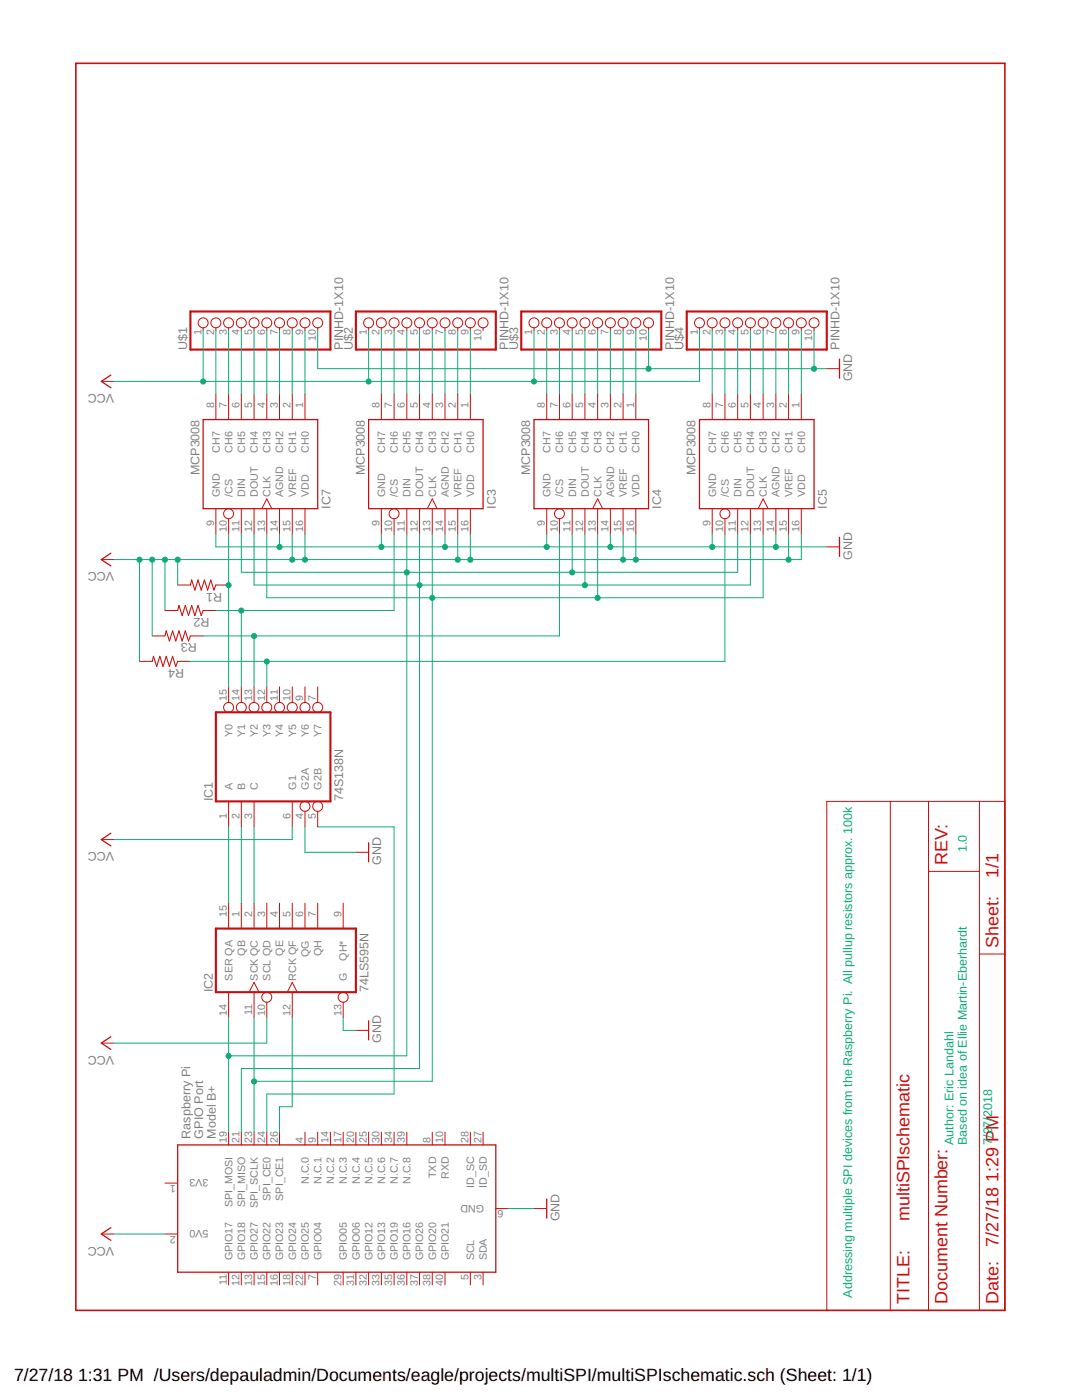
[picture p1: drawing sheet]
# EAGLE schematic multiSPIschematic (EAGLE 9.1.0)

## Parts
IC1  74S138N  [DIL16]
IC2  74LS595N  [DIL16]
IC3  MCP3008  [DIL16]
IC4  MCP3008  [DIL16]
IC5  MCP3008  [DIL16]
IC7  MCP3008  [DIL16]
R1  R-US_0207/10  [0207/10]
R2  R-US_0207/10  [0207/10]
R3  R-US_0207/10  [0207/10]
R4  R-US_0207/10  [0207/10]
U$1  PINHD-1X10  [1X10-BIG]
U$2  PINHD-1X10  [1X10-BIG]
U$3  PINHD-1X10  [1X10-BIG]
U$4  PINHD-1X10  [1X10-BIG]
X1  RASPI_GPIO_B+_BOX  [RASPI_GPIO_B+_BOX]

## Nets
GND: IC1.4(G2A) IC2.13(G) IC3.9(GND) IC3.14(AGND) IC4.9(GND) IC4.14(AGND) IC5.9(GND) IC5.14(AGND) IC7.9(GND) IC7.14(AGND) U$1.10 U$3.10 U$4.10 X1.6(GND)
N$1: IC1.1(A) IC2.15(QA)
N$2: IC1.2(B) IC2.1(QB)
N$3: IC1.3(C) IC2.2(QC)
N$4: IC2.11(SCK) IC3.13(CLK) IC4.13(CLK) IC5.13(CLK) IC7.13(CLK) X1.23(SPI_SCLK)
N$5: IC3.12(DOUT) IC4.12(DOUT) IC5.12(DOUT) IC7.12(DOUT) X1.21(SPI_MISO)
N$6: IC1.15(Y0) IC7.10(/CS) R1.1
N$7: IC2.14(SER) IC3.11(DIN) IC4.11(DIN) IC5.11(DIN) IC7.11(DIN) X1.19(SPI_MOSI)
N$8: IC1.13(Y2) IC4.10(/CS) R3.1
N$9: IC1.14(Y1) IC3.10(/CS) R2.1
N$10: IC1.12(Y3) IC5.10(/CS) R4.1
N$11: IC2.12(RCK) X1.26(SPI_CE1)
N$12: IC7.8(CH7) U$1.2
N$13: IC7.7(CH6) U$1.3
N$14: IC7.6(CH5) U$1.4
N$15: IC1.5(G2B) X1.24(SPI_CE0)
N$16: IC7.5(CH4) U$1.5
N$17: IC7.4(CH3) U$1.6
N$18: IC7.3(CH2) U$1.7
N$19: IC7.2(CH1) U$1.8
N$20: IC7.1(CH0) U$1.9
N$21: IC3.8(CH7) U$2.2
N$22: IC3.7(CH6) U$2.3
N$23: IC3.6(CH5) U$2.4
N$24: IC3.5(CH4) U$2.5
N$25: IC3.4(CH3) U$2.6
N$26: IC3.3(CH2) U$2.7
N$27: IC3.2(CH1) U$2.8
N$28: IC3.1(CH0) U$2.9
N$29: IC4.1(CH0) U$3.9
N$30: IC4.2(CH1) U$3.8
N$31: IC4.3(CH2) U$3.7
N$32: IC4.4(CH3) U$3.6
N$33: IC4.5(CH4) U$3.5
N$34: IC4.6(CH5) U$3.4
N$35: IC4.7(CH6) U$3.3
N$36: IC4.8(CH7) U$3.2
N$37: IC5.1(CH0) U$4.9
N$38: IC5.2(CH1) U$4.8
N$39: IC5.3(CH2) U$4.7
N$40: IC5.4(CH3) U$4.6
N$41: IC5.5(CH4) U$4.5
N$42: IC5.6(CH5) U$4.4
N$43: IC5.7(CH6) U$4.3
N$44: IC5.8(CH7) U$4.2
VCC: IC1.6(G1) IC2.10(SCL) IC3.15(VREF) IC3.16(VDD) IC4.15(VREF) IC4.16(VDD) IC5.15(VREF) IC5.16(VDD) IC7.15(VREF) IC7.16(VDD) R1.2 R2.2 R3.2 R4.2 U$1.1 U$2.1 U$3.1 U$4.1 X1.2(5V0)
Unconnected: IC1.7(Y7) IC1.9(Y6) IC1.10(Y5) IC1.11(Y4) IC2.3(QD) IC2.4(QE) IC2.5(QF) IC2.6(QG) IC2.7(QH) IC2.9(QH*) U$2.10 X1.3(SDA) X1.4(N.C.0) X1.5(SCL) X1.7(GPIO04) X1.8(TXD) X1.9(N.C.1) X1.10(RXD) X1.11(GPIO17) X1.12(GPIO18) X1.13(GPIO27) X1.14(N.C.2) X1.15(GPIO22) X1.16(GPIO23) X1.17(N.C.3) X1.18(GPIO24) X1.20(N.C.4) X1.22(GPIO25) X1.25(N.C.5) X1.27(ID_SD) X1.28(ID_SC) X1.29(GPIO05) X1.30(N.C.6) X1.31(GPIO06) X1.32(GPIO12) X1.33(GPIO13) X1.34(N.C.7) X1.35(GPIO19) X1.36(GPIO16) X1.37(GPIO26) X1.38(GPIO20) X1.39(N.C.8) X1.40(GPIO21)

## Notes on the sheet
- Addressing multiple SPI devices from the Raspberry Pi.  All pullup resistors approx. 100k
- Author: Eric Landahl
  Based on idea of Ellie Martin-Eberhardt
- 1.0
- 7/27/2018

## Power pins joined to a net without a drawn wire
3V3: X1.1(3V3)
GND: IC1.8(GND) IC2.8(GND)
VCC: IC1.16(VCC) IC2.16(VCC)
